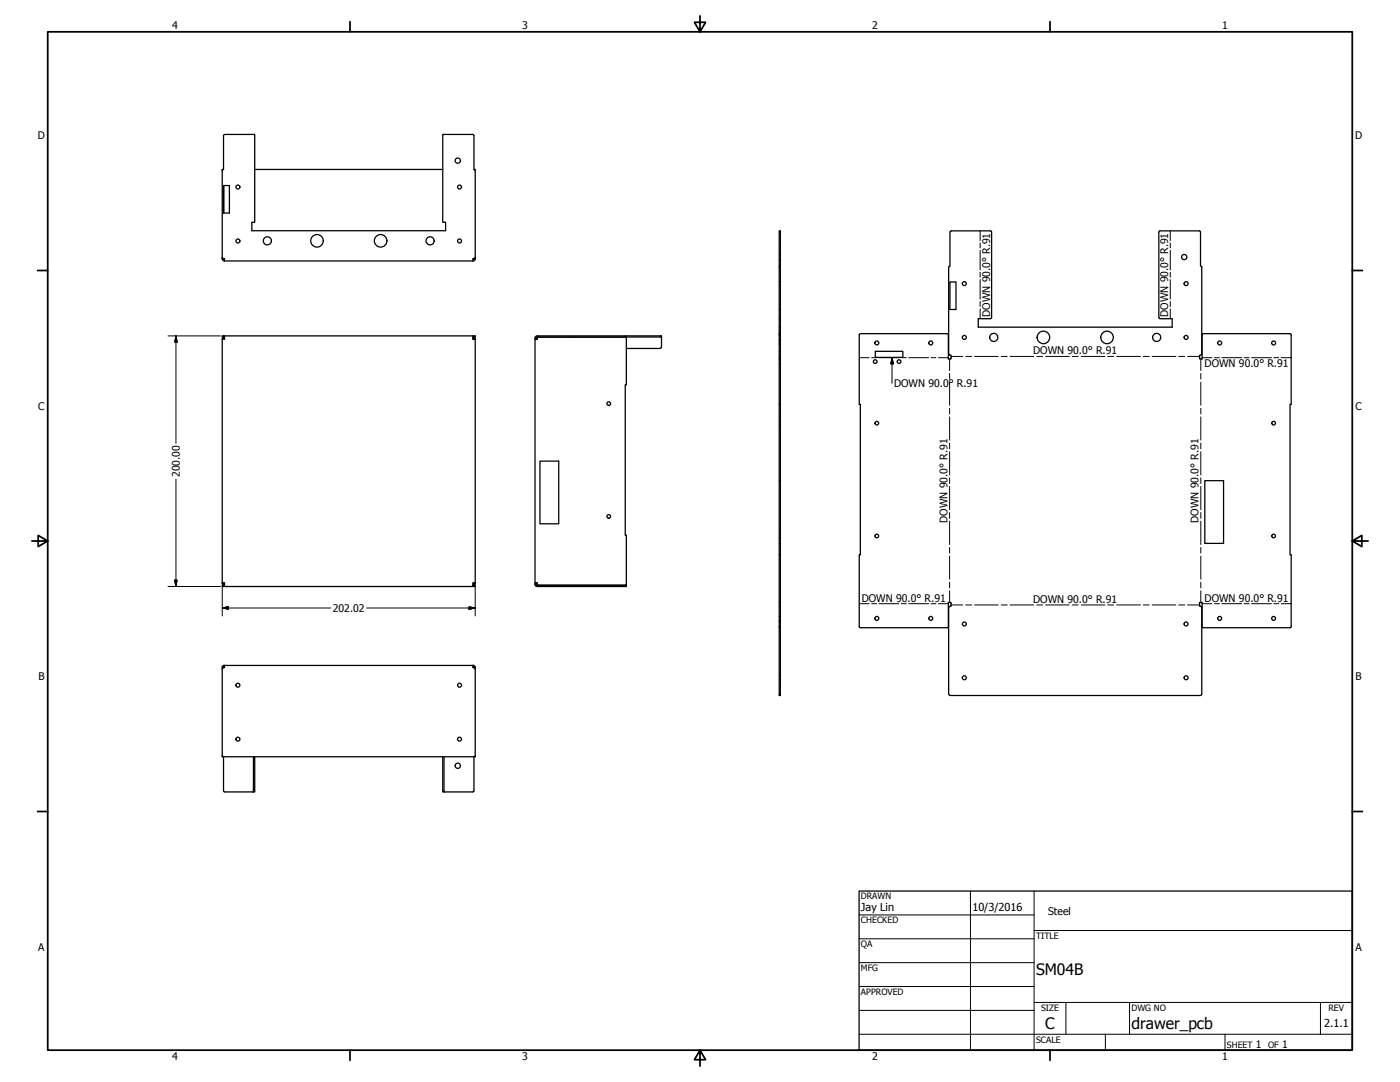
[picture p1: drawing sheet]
<svg xmlns="http://www.w3.org/2000/svg" width="559mm" height="432mm" viewBox="0 0 559 432" stroke-linecap="round" stroke-linejoin="round" font-family="sans-serif">
<!-- layer: Visible (ANSI) -->
<g fill="none" stroke="#000" stroke-width=".51">
<path d="M89.2 67.6l-.5 .5M89.2 74h2.4v11h-2.4zM89.2 67.6l.1-13.7 .4-.2h12v35h-1.2v3.4h77.4v-3.4h-1.2v-35h12l.4 .2 .1 13.7M89.2 67.6h-.5v35.6h.9v.9M89.3 74v11M101.7 67.6h75M189.2 67.6h.5v35.6M189.2 67.6l.5 .5M88.6 103.2l.3 .7 .7 .2M88.7 102.7l.5 .5M89.1 103.2l.5 .5M89.6 104.1h99.2"/>
<path d="M189.3 103.2l-.5 .5M189.7 103.2h-.9v.9M189.7 102.7l-.5 .5M189.7 103.2l-.2 .7-.7 .2M311 106.1v-14h.5v185.5h-.5v-27.1M311.5 106.1h-.5v55.3M378.7 106.6v34.6l.2 .4 .7 .1v1.6h-1.1v-9.7l-.5-.4M379.2 112.5h2.4v11h-2.4zM379.2 106.1v-13.5l.3-.4 15.8-.1 .4 .3 .1 34.3M379.2 106.2l-.5 .4M479.2 106.1v-13.5l-.3-.4-15.9-.1-.4 .3-.1 34.3M479.2 106.2l.5 .4"/>
<path d="M479.7 106.6v34.6l-.3 .4-.6 .1v1.6h1v-9.7l.2-.4h34.9l.5 .4v27.8h-.5v60h.5v28.6l-.5 .5h-34.6l-.5-.4v-9.7h-1v1.5l.6 .2 .3 .3v34.6l-.5 .5M88.6 135.5l.3-.7 .7-.3h-.9v-.5h101v.5l-.9 .1 .7 .2 .2 .7M89.6 135l-.5 .5M89.6 134v1.4h-.9v97.2h.9v1.5M188.8 134v1.4h.9v97.2M188.8 135l.5 .5M213.6 135.4h.8v-.8h35.6v18.9h-.4v60.1h.4v20h-35.6v-1h-.8M213.6 134.9v97.7M214 134.9v.5M214.4 134.5l-.5 .5M214.4 134l-.6 .3-.3 .7M214.4 134.5v-.5h35.6v.5"/>
<path d="M214.4 134.5h49.6M229 134.5v.1M250 134h14v4.6M250 139.1h13.5M264 138.5l-.5 .5M311 133.2h.5M378 133.2h-34.6l-.4 .4v27.8h.4v60h-.4v28.9l.4 .2h34.6M395.4 127.2h-4.9v3.4h77.4v-3.4h-4.9M395.8 126.7l-.5 .4M462.5 126.7l.5 .4M349.4 140.2h11v2.4h-11zM311.5 161.4h-.5v60h.5"/>
<path d="M215.5 184h7.5v25h-7.5zM480.9 191.8h7.5v25.1h-7.5zM88.6 232.6l.3 .7 .7 .3h-.9v.5h.9M89.1 232.6l.5 .5M188.8 233.1v1h-99.2M189.3 232.6l-.5 .5M189.7 232.6h-.9v.5M189.7 232.6l-.2 .7-.7 .3h.9v.5h-.9M213.5 233.1l.3 .7 .6 .3M213.6 232.6v.5M213.9 233.1l.5 .5M214 232.6v.5"/>
<path d="M214.4 233.6h35.6v.5h-35.6M214.4 233.6v.5M311 221.4v29.1h.5M378 250.5l.5-.4v-9.7h1.1v1.5l-.9 .5v34.6l.5 .5M89.2 266.4l-.5 .5M89.2 266.4h-.5v.6M89.6 265.9l-.5 .5M89.6 265.5l-.7 .3-.3 .6M89.6 265.6v.8h-.4M89.6 265.6h99.2M188.8 265.6v.8h.9M188.8 265.5l.7 .3 .2 .6"/>
<path d="M188.8 265.9l.5 .5M189.2 266.4l.5 .5M189.7 266.4v35.6h-101v-35M379.2 277.6h100M88.7 301.5l.5 .5 .1 13.8 .4 .2h11.5M101.2 302v14M101.7 302v14h-.5M176.7 302v14h.5M177.2 302v14M189.7 301.5l-.5 .5-.1 13.8-.4 .2h-11.5"/>
<circle cx="95" cy="74.6" r=".79"/>
<circle cx="182.7" cy="64.1" r="1.05"/>
<circle cx="183.4" cy="74.6" r=".79"/>
<circle cx="95" cy="96.2" r=".79"/>
<circle cx="106.7" cy="96.1" r="1.62"/>
<circle cx="126.5" cy="96.1" r="2.51"/>
<circle cx="151.9" cy="96.1" r="2.51"/>
<circle cx="171.7" cy="96.1" r="1.62"/>
<circle cx="183.4" cy="96.2" r=".79"/>
<circle cx="384.9" cy="113.2" r=".79"/>
<circle cx="472.7" cy="102.6" r="1.05"/>
<circle cx="473.4" cy="113.2" r=".79"/>
<circle cx="350" cy="136.9" r=".79"/>
<circle cx="371.5" cy="136.9" r=".79"/>
<circle cx="384.9" cy="134.7" r=".79"/>
<circle cx="396.7" cy="134.7" r="1.62"/>
<circle cx="416.5" cy="134.7" r="2.51"/>
<circle cx="441.9" cy="134.7" r="2.51"/>
<circle cx="461.7" cy="134.7" r="1.62"/>
<circle cx="473.4" cy="134.7" r=".79"/>
<circle cx="486.8" cy="136.9" r=".79"/>
<circle cx="508.3" cy="136.9" r=".79"/>
<circle cx="349.3" cy="144.3" r=".73"/>
<circle cx="358.9" cy="144.3" r=".73"/>
<circle cx="243" cy="161.1" r=".73"/>
<circle cx="350" cy="168.9" r=".73"/>
<circle cx="508.3" cy="168.9" r=".73"/>
<circle cx="243" cy="206.1" r=".73"/>
<circle cx="350" cy="213.9" r=".73"/>
<circle cx="508.3" cy="213.9" r=".73"/>
<circle cx="350" cy="246.8" r=".79"/>
<circle cx="371.5" cy="246.8" r=".79"/>
<circle cx="384.9" cy="249" r=".79"/>
<circle cx="473.4" cy="249" r=".79"/>
<circle cx="486.8" cy="246.8" r=".79"/>
<circle cx="508.3" cy="246.8" r=".79"/>
<circle cx="95" cy="273.5" r=".79"/>
<circle cx="183.4" cy="273.5" r=".79"/>
<circle cx="384.9" cy="270.5" r=".79"/>
<circle cx="473.4" cy="270.5" r=".79"/>
<circle cx="95" cy="295" r=".79"/>
<circle cx="183.4" cy="295" r=".79"/>
<circle cx="182.7" cy="305.6" r="1.05"/>
</g>
<!-- layer: Bend Centerline (ANSI) -->
<g fill="none" stroke="#000" stroke-width=".4">
<path d="M391.2 92.1v3.9M391.2 97v1.9M391.2 99.9v7.8M467.1 92.1v3.9M467.1 97v1.9M467.1 99.9v7.8M391.2 108.6v2M391.2 111.6v7.8M467.1 108.6v2M467.1 111.6v7.8M391.2 120.3v2M391.2 123.3v3.9"/>
<path d="M467.1 120.3v2M467.1 123.3v3.9M343 142.7h3.9M347.9 142.7h2M350.8 142.7h8M359.8 142.7h2M362.7 142.7h7.9M371.6 142.7h2M374.6 142.7h3.9M379 143.3v4.6M379 149v2.3M379 152.5v9.2"/>
<path d="M379.6 142.2h4.7M385.5 142.2h2.4M389 142.2h9.5M399.7 142.2h2.3M403.2 142.2h9.4M413.8 142.2h2.4M417.4 142.2h9.4M428 142.2h2.3M431.5 142.2h9.5M442.2 142.2h2.3M445.7 142.2h9.5M456.3 142.2h2.4"/>
<path d="M459.9 142.2h9.4M470.5 142.2h2.4M474 142.2h4.8M479.3 143.3v4.6M479.3 149v2.3M479.3 152.5v9.2M479.8 142.7h3.9M484.8 142.7h1.9M487.7 142.7h7.9M496.6 142.7h2M499.6 142.7h7.9M508.4 142.7h2"/>
<path d="M511.4 142.7h4M379 162.9v2.3M379 166.4v9.2M379 176.8v2.3M479.3 162.9v2.3M479.3 166.4v9.2M479.3 176.8v2.3M379 180.3v9.2M379 190.7v2.3M379 194.1v9.3M479.3 180.3v9.2M479.3 190.7v2.3"/>
<path d="M479.3 194.1v9.3M379 204.5v2.4M379 208v9.3M379 218.4v2.3M479.3 204.5v2.4M479.3 208v9.3M479.3 218.4v2.3M379 221.9v9.2M379 232.3v2.3M379 235.8v4.6M479.3 221.9v9.2M479.3 232.3v2.3"/>
<path d="M479.3 235.8v4.6M343 240.9h3.9M347.9 240.9h2M350.8 240.9h8M359.8 240.9h2M362.7 240.9h7.9M371.6 240.9h2M374.6 240.9h3.9M379.6 241.4h4.7M385.5 241.4h2.4M389 241.4h9.5M399.7 241.4h2.3"/>
<path d="M403.2 241.4h9.4M413.8 241.4h2.4M417.4 241.4h9.4M428 241.4h2.3M431.5 241.4h9.5M442.2 241.4h2.3M445.7 241.4h9.5M456.3 241.4h2.4M459.9 241.4h9.4M470.5 241.4h2.4M474 241.4h4.8M479.8 240.9h3.9"/>
<path d="M484.8 240.9h1.9M487.7 240.9h7.9M496.6 240.9h2M499.6 240.9h7.9M508.4 240.9h2M511.4 240.9h4"/>
</g>
<!-- layer: Hidden (ANSI) -->
<g fill="none" stroke="#000" stroke-width=".4">
<path d="M311 112.5h.2M311 103.6h.2M311 101.5h.2M311 114h.2M311 112.3h.2M311.3 112.5h.2M311.3 103.6h.2M311.3 101.5h.2M311.3 114h.2M311.3 112.3h.2M311 123.5h.2M311 127.2h.2"/>
<path d="M311 130.6h.2M311 137.1h.2M311 132.1h.2M311 136.2h.2M311 133h.2M311 137.7h.2M311 136h.2M311 135.5h.2M311 133.9h.2M311.3 123.5h.2M311.3 127.2h.2M311.3 130.6h.2"/>
<path d="M311.3 137.1h.2M311.3 132.1h.2M311.3 136.2h.2M311.3 133h.2M311.3 137.7h.2M311.3 136h.2M311.3 135.5h.2M311.3 133.9h.2M311 142.6h.2M311 140.2h.2M311 141.7h.2M311 143.3h.2"/>
<path d="M311 145h.2M311 143.6h.2M311.3 142.6h.2M311.3 140.2h.2M311.3 141.7h.2M311.3 143.3h.2M311.3 145h.2M311.3 143.6h.2M311 168.1h.2M311 169.6h.2M311.3 168.1h.2M311.3 169.6h.2"/>
<path d="M311 191.8h.2M311.3 191.8h.2M311 216.9h.2M311 213.1h.2M311 214.6h.2M311.3 216.9h.2M311.3 213.1h.2M311.3 214.6h.2M311 241.9h.2M311 240.4h.2M311 246h.2M311 247.6h.2"/>
<path d="M311 248.2h.2M311 249.8h.2M311.3 241.9h.2M311.3 240.4h.2M311.3 246h.2M311.3 247.6h.2M311.3 248.2h.2M311.3 249.8h.2M311 269.7h.2M311 271.3h.2M311.3 269.7h.2M311.3 271.3h.2"/>
</g>
<!-- layer: Border (ANSI) -->
<g fill="none" stroke="#000" stroke-width=".7">
<path d="M19 12.7h520.8v406.4h-520.8zM139.7 8.6v4.1M279.4 6.3v6.4l-2.2-3.8h4.4l-2.2 3.8M419.1 8.6v4.1M15 107.9h4M539.8 107.9h4M12.7 215.9h6.3l-3.8-2.2v4.4l3.8-2.2M539.8 215.9l3.8 2.2v-4.4l-3.8 2.2h6.3M15 323.8h4M539.8 323.8h4M139.7 419.1v4.1M279.4 419.1l2.2 3.8h-4.4l2.2-3.8v6.3"/>
<path d="M419.1 419.1v4.1"/>
</g>
<!-- layer: Title (ANSI) -->
<g fill="none" stroke="#000" stroke-width=".4">
<path d="M387.3 355.6v63.5M412.7 355.6v63.5M342.9 365.1h69.8M342.9 374.6h69.8M412.7 371.3h127.1M342.9 384.2h69.8M342.9 393.7h69.8M342.9 412.7h196.9M342.9 403.2h69.8M412.7 400h127.1M425.4 400v12.7M441.2 412.7v6.4"/>
<path d="M450.8 400v12.7M488.9 412.7v6.4M527 400v12.7"/>
</g>
<path d="M342.9 355.6h196.9v63.5h-196.9z" fill="none" stroke="#000" stroke-width=".51"/>
<!-- layer: Symbol (ANSI) -->
<path d="M356 142.7l.6 2.5h-1.1zM356 142.7v10.3" fill="none" stroke="#000" stroke-width=".4"/>
<path d="M356 142.7l.6 2.5zM356 142.7l.6 2.5h-1.1z" fill="#000" stroke="#000" stroke-width=".4"/>
<!-- layer: Dimension (ANSI) -->
<path d="M67.1 134h20.9M70.2 134l.5 2.5h-1zM70.2 134v42.9M70.2 191.2v42.9M67.1 234.1h20.9M69.7 231.5h1l-.5 2.6zM88.7 234.2v11.6M189.7 234.2v11.6M88.7 242.6l2.5-.5v1zM88.7 242.6h43.3M146.4 242.6h43.3M187.2 242.1l2.5 .5-2.5 .5z" fill="none" stroke="#000" stroke-width=".4"/>
<path d="M70.2 134l.5 2.5zM70.2 134l.5 2.5h-1zM69.7 231.5l.5 2.6zM69.7 231.5h1l-.5 2.6zM88.7 242.6l2.5-.5zM88.7 242.6l2.5-.5v1zM187.2 243.1l2.5-.5zM187.2 242.1l2.5 .5-2.5 .5z" fill="#000" stroke="#000" stroke-width=".4"/>
<g font-size="6.3">
<text x="413.5" y="389.1">SM04B</text>
<text x="417.2" y="410.6">C</text>
<text x="451.6" y="410.7">drawer_pcb</text>
</g>
<g font-size="4.4">
<text x="343.7" y="363.5">Jay Lin</text>
<text x="388.1" y="363.7">10/3/2016</text>
<text x="528.5" y="410">2.1.1</text>
</g>
<g font-size="4.2">
<text x="68.7" y="11.7">4</text>
<text x="208.4" y="11.7">3</text>
<text x="348.1" y="11.7">2</text>
<text x="487.8" y="11.7">1</text>
<text x="15.1" y="55.5">D</text>
<text x="540.9" y="55.5">D</text>
<text x="395.2" y="126.4" transform="rotate(-90 395.2 126.4)">DOWN 90.0° R.91</text>
<text x="466.3" y="126.4" transform="rotate(-90 466.3 126.4)">DOWN 90.0° R.91</text>
<text x="412.4" y="141.4">DOWN 90.0° R.91</text>
<text x="480.8" y="146.6">DOWN 90.0° R.91</text>
<text x="356.9" y="154.5">DOWN 90.0° R.91</text>
<text x="15.2" y="163.4">C</text>
<text x="541" y="163.4">C</text>
<text x="71.8" y="190.4" transform="rotate(-90 71.8 190.4)">200.00</text>
<text x="378.2" y="208.6" transform="rotate(-90 378.2 208.6)">DOWN 90.0° R.91</text>
<text x="478.4" y="208.6" transform="rotate(-90 478.4 208.6)">DOWN 90.0° R.91</text>
<text x="132.8" y="244.2">202.02</text>
<text x="344" y="240.1">DOWN 90.0° R.91</text>
<text x="412.4" y="240.6">DOWN 90.0° R.91</text>
<text x="480.8" y="240.1">DOWN 90.0° R.91</text>
<text x="15.3" y="271.4">B</text>
<text x="541.1" y="271.4">B</text>
<text x="418.4" y="365.1">Steel</text>
<text x="15.2" y="379.3">A</text>
<text x="541" y="379.3">A</text>
<text x="501.3" y="418.3">1</text>
<text x="511.8" y="418.3">1</text>
<text x="68.7" y="423.2">4</text>
<text x="208.4" y="423.2">3</text>
<text x="348.1" y="423.2">2</text>
<text x="487.8" y="423.2">1</text>
</g>
<g font-size="3.5">
<text x="343.7" y="358.9">DRAWN</text>
<text x="343.7" y="368.5">CHECKED</text>
<text x="413.5" y="374.6">TITLE</text>
<text x="343.7" y="378">QA</text>
<text x="343.7" y="387.5">MFG</text>
<text x="343.7" y="397.1">APPROVED</text>
<text x="415.5" y="403.4">SIZE</text>
<text x="451.6" y="403.4">DWG NO</text>
<text x="530.3" y="403.4">REV</text>
<text x="413.5" y="416.1">SCALE</text>
<text x="489.7" y="418.3">SHEET</text>
<text x="506.2" y="418.3">OF</text>
</g>
</svg>
